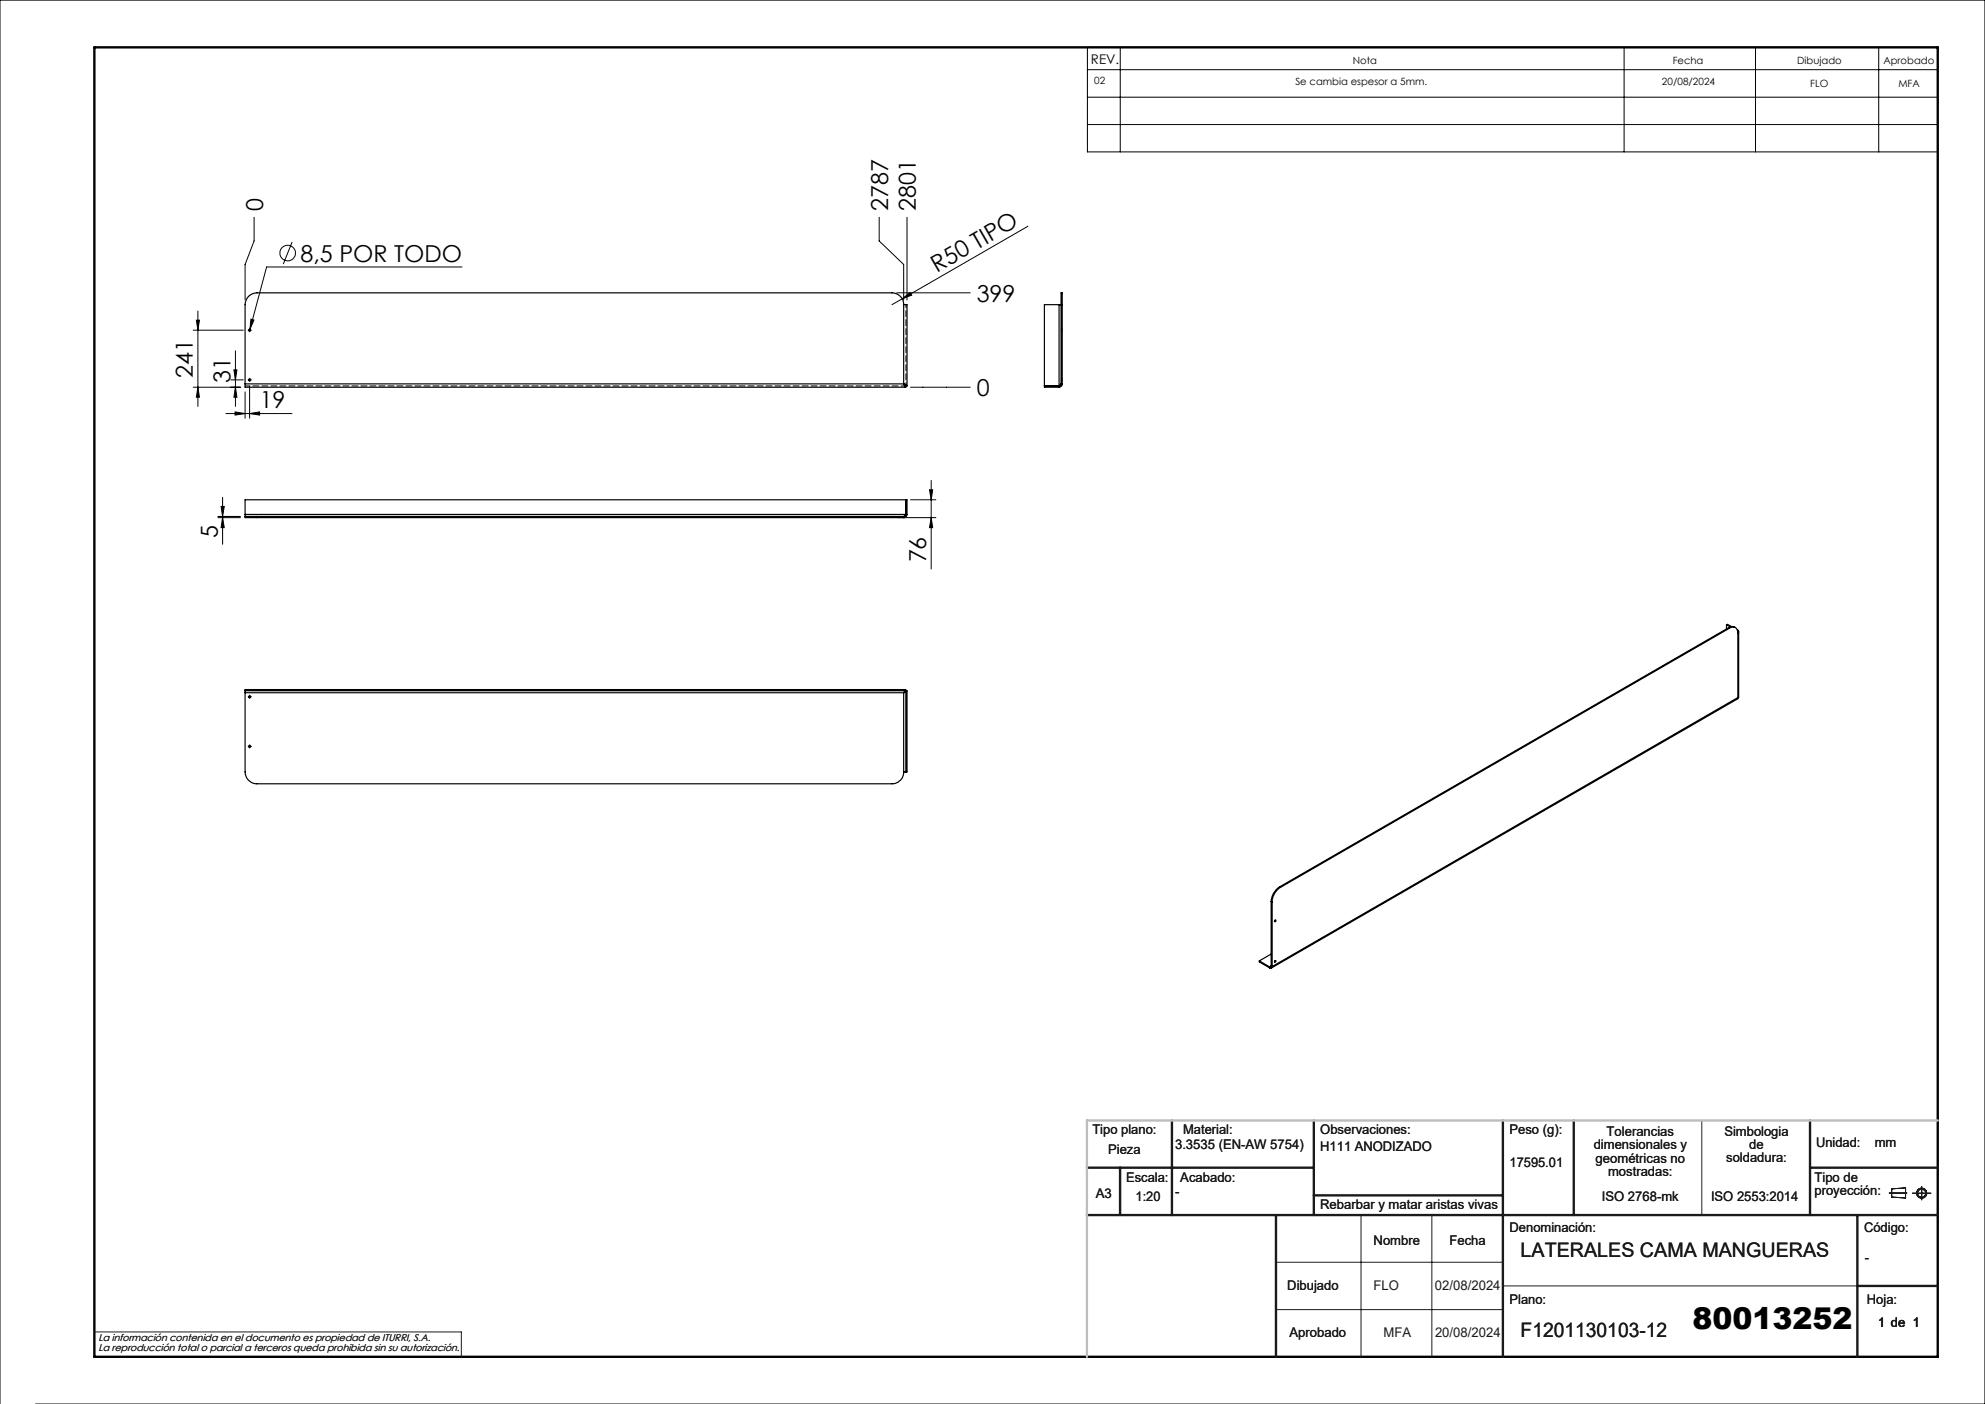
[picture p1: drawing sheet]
<svg xmlns="http://www.w3.org/2000/svg" width="420mm" height="297mm" viewBox="0 0 420 297" stroke-linecap="round" stroke-linejoin="round" font-family="sans-serif">
<g fill="none" stroke="#191924" stroke-width=".21">
<path d="M360.1 237v20M288 257v30M303 257v30M399.7 252.4h3.8M400.3 251.5l2.9-.2v2.1l-2.9-.2zM404.6 252.4h4M406.6 251v2.8M270 267h48M270 277h48M318 272h75M20 281.8h77.6v5.2"/>
<circle cx="406.6" cy="252.4" r=".86"/>
<circle cx="406.6" cy="252.4" r="1.07"/>
</g>
<g fill="none" stroke="#000" stroke-width=".21">
<path d="M230.1 10h179.9v22.1h-179.9zM230.1 14.7h179.9M237 10v22.1M343.6 10v22.1M371.4 10v22.1M397.5 10v22.1M230.1 20.6h179.9M230.1 26.3h179.9M53.8 46v5l-1.9 4.9v7.6M61.8 51.2l-1.9 4.7M97.8 56.5h-41.4l-3.5 13.2M186 46v5l5.2 4.9v7.6"/>
<path d="M191.9 46v17.5M217.5 47.9l-28.8 16.5M40.9 69.8h10.6M41.6 67.7h.6l-.3 2.1zM41.9 65.8v20.2M49.5 78.2h.6l-.3 2.2zM49.8 74.2v11.8M52.7 69.8h.3M52.8 69.7v.3M52.9 69.7l-.1 .4M53.1 67.5l.6 .2-.8 2zM189.7 61.9h15.6"/>
<path d="M190.9 63.2l1.6-1.3 .4 .5zM40.9 81.9h10M41.9 81.9l.3 2.1h-.6zM47.8 87.5h14M48.8 80.4h2.7M49.7 87.1l2.2 .4-2.2 .3zM49.8 81.9l.3 2.1h-.6zM51.9 82.9v5.6M52.7 80.4h.3M52.8 80.2v.3M52.8 87.5l2.1-.4v.7zM52.8 81.7v6.8"/>
<path d="M192.7 81.9h12.6M46.1 109.5h4.8M46.1 109.3h4.8M46.8 107.1h.6l-.3 2.2zM47.1 109.5l.3 2.1h-.6zM47.1 105.2v9.9M189.7 109.5h8.3M192.7 105.7h5.3M196.7 103.6h.6l-.3 2.1zM197 101.6v18.8M197 109.5l.3 2.1h-.6zM52.7 147.4h.3"/>
<path d="M52.7 157.9h.3M52.8 147.3v.2M52.8 157.8v.2M0 297v-297h420v297h-412.5"/>
<circle cx="60.9" cy="53.5" r="1.65"/>
</g>
<path d="M20 10h390v277h-390z" fill="none" stroke="#000" stroke-width=".5"/>
<g fill="none" stroke="#191924" stroke-width=".5">
<path d="M248 237v20M278 237v20M318 237v50M333 237v20M383 237v20M230 257h180M230 247h48M237 247v10M270 257v30M278 252.9h40M383 247h27M393 257v30"/>
<path d="M393 272h17"/>
</g>
<path d="M410 237h-180v50" fill="none" stroke="#c0c0c0" stroke-width=".5"/>
<g fill="none" stroke="#000" stroke-width=".21" stroke-dasharray="15.2 1.3 1.3 1.3">
<path d="M52.6 69.8h-.1M52.8 69.6v-.1M52.8 70.1v.1M53.1 69.8h.1M52.6 80.3h-.1M52.8 80.1v-.1M52.8 80.6v.1M53.1 80.3h.1M52.6 147.4h-.1M52.6 157.9h-.1M52.8 147.1v-.1M52.8 147.6v.1"/>
<path d="M52.8 157.6v-.1M52.8 158.1v.1M53.1 147.4h.1M53.1 157.9h.1"/>
</g>
<g fill="#000">
<path d="M190.9 63.2l1.6-1.3 .4 .5z"/>
<path d="M49.8 81.9l.3 2.1h-.6zM49.5 78.2h.6l-.3 2.2zM41.9 81.9l.3 2.1h-.6zM41.6 67.7h.6l-.3 2.1zM47.1 109.5l.3 2.1h-.6zM46.8 107.1h.6l-.3 2.2z"/>
<path d="M49.7 87.1l2.2 .4-2.2 .3zM52.8 87.5l2.1-.4v.7zM53.1 67.5l-.2 2.2 .8-2z"/>
<path d="M196.7 103.6h.6l-.3 2.1zM197 109.5l.3 2.1h-.6z"/>
</g>
<g fill="none" stroke="#000" stroke-width=".25">
<path d="M191.2 64.4h.7v17.2M191.2 64.4a2.47 2.47 0 0 0-2.5-2.5h-134.3a2.53 2.53 0 0 0-2.5 2.5v16.8M191.2 64.4v16.8M224.1 64.4h.4M224.1 64.4h-3.1v17.5h3.1M224.1 64.4v17.5M224.5 64.4v-2.5h.3v2.5M224.5 64.4v16.8M224.5 64.4h.3M224.8 64.4v16.8M51.9 81.2v.7h139.7M51.9 81.2h139.3"/>
<path d="M191.2 81.2l.7 .4M191.2 81.2l.4 .7M191.2 81.2l.4 .5v.2M191.2 81.2l.5 .4h.2M221 81.6h3.1M224.4 81.5l-.3 .1M224.5 81.2l-.1 .3-.2 .2h-3.2M224.5 81.2l-.4 .4M224.5 81.2h.3M224.8 81.2a.66 .66 0 0 1-.7 .7M51.9 109.3v.2h2.5M51.9 109.3h2.5"/>
<path d="M51.9 108.8v.5M51.9 108.8v-3.1h140v3.1M51.9 108.8h140M54.4 109.3v.2M54.4 109.3h134.3M54.4 109.5h134.3M188.7 109.5h2.5M188.7 109.3h2.5M188.7 109.3v.2M191.2 109.3v.2M191.6 108.8l-.1 .3M191.6 108.8l-.4 .5"/>
<path d="M191.6 105.7v3.1M191.7 108.8l-.2 .4-.3 .1M191.9 108.8a.66 .66 0 0 1-.7 .7M365.3 132.2l.8 .4M365.3 132.2l.2-.1 .9 .4M365.3 132.2v.8M365.8 132.8l.1 .1M365.8 132.8l-95 54.8M365.9 132.9a1.07 1.07 0 0 1 1.3-.1 1.07 1.07 0 0 1 .5 1.1M365.9 132.9l-95 54.8M367.2 132.7a1.2 1.2 0 0 0-1.4 .1M367.6 133.3h.1"/>
<path d="M367.7 133.3l.2 .2-.2 .4M367.7 133.9v13.7M367.7 133.3l-.1 .1M367.9 133.6v13.9l-.2 .1M51.9 146.1v.4M51.9 146.1h139.7l-.4 .4M51.9 146.5v16.8a2.53 2.53 0 0 0 2.5 2.5h134.3a2.47 2.47 0 0 0 2.5-2.5M51.9 146.1v-.2h139.7l.1 17.4M51.9 146.5h139.3M191.2 146.5l.5-.3h.2v17.1h-.2M191.2 146.5v16.8M367.7 147.6v.2l-98.7 57"/>
<path d="M367.7 147.6l-98.5 56.9M191.2 163.3h.5M269 190.7l.2 .1M269 190.7v13.7M269.2 190.8v13.7M269.8 194.7a.17 .17 0 0 1 .1 .2 .17 .17 0 0 1-.2 0zM269.8 194.7l-.1 .2M270.8 187.6a4 4 0 0 0-1.8 3.1M270.8 187.6l.1 .1M270.9 187.7a3.8 3.8 0 0 0-1.7 3.1M266.5 203.3l2.1 1.2M266.5 203.3v.2l2.1 1.2"/>
<path d="M268.6 204.5v.2M269 204.4l-.1 .2-.3-.1M269 204.4l.2 .1M269 204.4l-.4 .1M269 201.8l-2.5 1.5M269.2 204.5l-.1 .2h-.5M269.8 203.2a.16 .16 0 0 1 .2 .1 .16 .16 0 0 1-.1 .2 .16 .16 0 0 1-.2-.1zM269.8 203.2l-.1 .2"/>
<circle cx="52.8" cy="69.9" r=".22"/>
<circle cx="52.8" cy="80.4" r=".21"/>
<circle cx="52.8" cy="157.9" r=".21"/>
<circle cx="52.8" cy="147.4" r=".22"/>
</g>
<path d="M191.7 64.4v17.2" fill="none" stroke="#000" stroke-width=".21" stroke-dasharray="1.3 .6" stroke-dashoffset=".6"/>
<path d="M191.7 81.6h-139.8" fill="none" stroke="#000" stroke-width=".21" stroke-dasharray="1.3 .6" stroke-dashoffset=".3"/>
<path d="M224.5 70.1h.3M224.8 69.6h-.3M224.4 81.5l.4-.3M224.5 80.6h.3M224.8 80.1h-.3M52.6 109.2v.3M53.1 109.5v-.3M191.2 109.5l.3-.4" fill="none" stroke="#000" stroke-width=".21" stroke-dasharray="1.3 .6"/>
<path d="M191.2 146.5l.5-.7M191.9 146.1l-.7 .4" fill="none" stroke="#000" stroke-width=".21" stroke-dasharray="1.3 .6" stroke-dashoffset=".4"/>
<text font-size="6.3" x="358.1" y="281.1">80013252</text>
<g font-size="4.9">
<text x="55.7" y="44.6" transform="rotate(-90 55.7 44.6)">0</text>
<text x="187.9" y="44.6" transform="rotate(-90 187.9 44.6)">2787</text>
<text x="193.8" y="44.6" transform="rotate(-90 193.8 44.6)">2801</text>
<text x="63.6" y="55.4">8,5 POR TODO</text>
<text x="198.2" y="57.7" transform="rotate(-30 198.2 57.7)">R50 TIPO</text>
<text x="206.7" y="63.8">399</text>
<text x="40.8" y="80" transform="rotate(-90 40.8 80)">241</text>
<text x="48.8" y="81" transform="rotate(-90 48.8 81)">31</text>
<text x="206.7" y="83.8">0</text>
<text x="54.9" y="86.4">19</text>
<text x="46.1" y="113.8" transform="rotate(-90 46.1 113.8)">5</text>
<text x="196" y="119" transform="rotate(-90 196 119)">76</text>
</g>
<g font-size="4.2" fill="#191924">
<text x="321.7" y="265.9">LATERALES CAMA MANGUERAS</text>
<text x="321.7" y="282.8">F1201130103-12</text>
</g>
<text font-size="2.8" x="230.8" y="13.6">REV.</text>
<g font-size="2.8" fill="#191924">
<text x="231.1" y="239.9">Tipo plano:</text>
<text x="250.3" y="239.9">Material:</text>
<text x="279.3" y="239.9">Observaciones:</text>
<text x="319.4" y="239.9">Peso (g):</text>
<text x="234.5" y="244.1">Pieza</text>
<text x="248.6" y="243">3.3535 (EN-AW 5754)</text>
<text x="279.3" y="243.4">H111 ANODIZADO</text>
<text x="337.2" y="243.1">dimensionales y</text>
<text x="337.6" y="246">geométricas no</text>
<text x="339.9" y="240.3">Tolerancias</text>
<text x="364.9" y="240.2">Simbologia</text>
<text x="365.3" y="245.9">soldadura:</text>
<text x="370.1" y="243">de</text>
<text x="384.2" y="242.7">Unidad:</text>
<text x="396.7" y="242.7">mm</text>
<text x="238.3" y="250">Escala:</text>
<text x="249.7" y="250">Acabado:</text>
<text x="319.4" y="246.9">17595.01</text>
<text x="340.2" y="248.8">mostradas:</text>
<text x="383.9" y="250">Tipo de</text>
<text x="231.9" y="253.4">A3</text>
<text x="240.3" y="254">1:20</text>
<text x="248.6" y="252.9">-</text>
<text x="279.3" y="255.7">Rebarbar y matar aristas vivas</text>
<text x="338.9" y="254">ISO 2768-mk</text>
<text x="362" y="254">ISO 2553:2014</text>
<text x="383.9" y="252.8">proyección:</text>
<text x="290.6" y="263.3">Nombre</text>
<text x="306.7" y="263.3">Fecha</text>
<text x="319.4" y="260.6">Denominación:</text>
<text x="394.4" y="260.6">Código:</text>
<text x="394.6" y="266.9">-</text>
<text x="272.4" y="273">Dibujado</text>
<text x="290.6" y="273">FLO</text>
<text x="303.6" y="273">02/08/2024</text>
<text x="319.4" y="275.8">Plano:</text>
<text x="395" y="275.8">Hoja:</text>
<text x="397.4" y="280.6">1 de 1</text>
<text x="272.8" y="282.8">Aprobado</text>
<text x="292.7" y="282.8">MFA</text>
<text x="303.6" y="282.8">20/08/2024</text>
</g>
<g font-size="2.1">
<text x="231.5" y="17.8">02</text>
<text x="274.1" y="18">Se cambia espesor a 5mm.</text>
<text x="286.2" y="13.6">Nota</text>
<text x="353.9" y="13.6">Fecha</text>
<text x="380.3" y="13.6">Dibujado</text>
<text x="398.5" y="13.6">Aprobado</text>
<text x="351.7" y="18">20/08/2024</text>
<text x="383" y="18.3">FLO</text>
<text x="401.7" y="18.3">MFA</text>
</g>
<g font-size="2.1" fill="#191924">
<text x="20.8" y="283.7">La información contenida en el documento es propiedad de ITURRI, S.A.</text>
<text x="20.8" y="285.7">La reproducción total o parcial a terceros queda prohibida sin su autorización.</text>
</g>
</svg>
